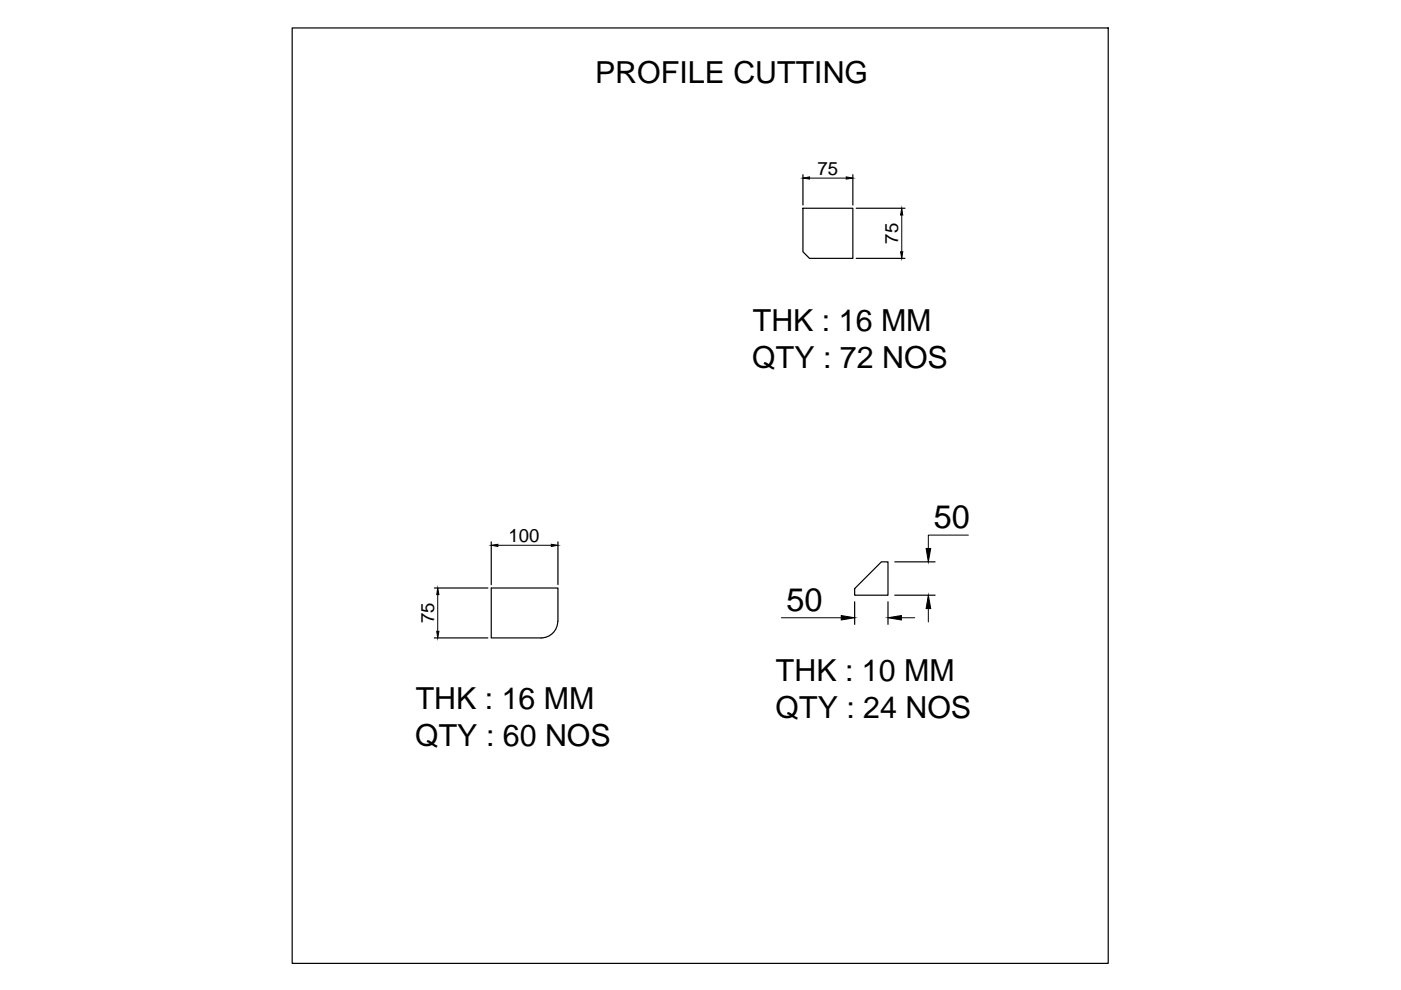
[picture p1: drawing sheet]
<svg xmlns="http://www.w3.org/2000/svg" width="297mm" height="210mm" viewBox="0 0 297 210" stroke-linecap="round" stroke-linejoin="round" font-family="sans-serif">
<!-- layer: 0 -->
<g fill="none" stroke="#000" stroke-width=".25">
<path d="M61.9 5.9h173.1v198.4h-173.1zM170.2 37v6.5M180.8 37v6.5M170.2 44.2h10.6v10.6h-9.2l-1.4-1.4zM181.5 54.8h10.4M181.5 44.2h10.4M104.2 114.9v9.1M118.3 114.9v9.1M186.9 119.1h1.4v7.1h-7.1v-1.4zM189.7 119.1h8.6M92.1 135.3h11.3M92.1 124.7h11.3"/>
<path d="M118.3 131.7a3.5 3.5 0 0 1-3.6 3.6M118.3 131.7v-7h-14.1v10.6h10.5M181.2 127.6v4.8M188.3 127.6v4.8M189.7 126.2h8.6"/>
</g>
<path d="M171.6 37.8h7.8M191.2 45.6v7.8M105.6 115.6h11.3M205.3 113.5h-8.5v2.8M92.8 126.1v7.8M165.7 131h12.7M191.1 131h2.8M196.8 129v2.9" fill="none" stroke="#000" stroke-width=".21"/>
<path d="M170.2 37.8l1.4-.3v.5zM179.4 37.5l1.4 .3-1.4 .2zM190.9 53.4h.5l-.2 1.4zM191.2 44.2l.2 1.4h-.5zM104.2 115.6l1.4-.2v.5zM116.9 115.4l1.4 .2-1.4 .3zM196.4 116.3h.9l-.5 2.8zM92.6 133.9h.5l-.3 1.4zM92.8 124.7l.3 1.4h-.5zM178.4 130.5l2.8 .5-2.8 .4zM188.3 131l2.8-.5v.9zM196.8 126.2l.5 2.8h-.9z" fill="#000" stroke="#000" stroke-width=".21"/>
<g font-size="6.9">
<text x="198" y="112">50</text>
<text x="166.8" y="129.5">50</text>
</g>
<g font-size="6.4">
<text x="126.2" y="17.7">PROFILE CUTTING</text>
<text x="159.6" y="70.2">THK : 16 MM</text>
<text x="159.5" y="77.9">QTY : 72 NOS</text>
<text x="164.5" y="144.4">THK : 10 MM</text>
<text x="88.2" y="150.4">THK : 16 MM</text>
<text x="164.4" y="152.2">QTY : 24 NOS</text>
<text x="88" y="158.2">QTY : 60 NOS</text>
</g>
<g font-size="3.9">
<text x="173.3" y="37">75</text>
<text x="190.4" y="51.7" transform="rotate(-90 190.4 51.7)">75</text>
<text x="107.8" y="114.9">100</text>
<text x="92" y="132.2" transform="rotate(-90 92 132.2)">75</text>
</g>
</svg>
